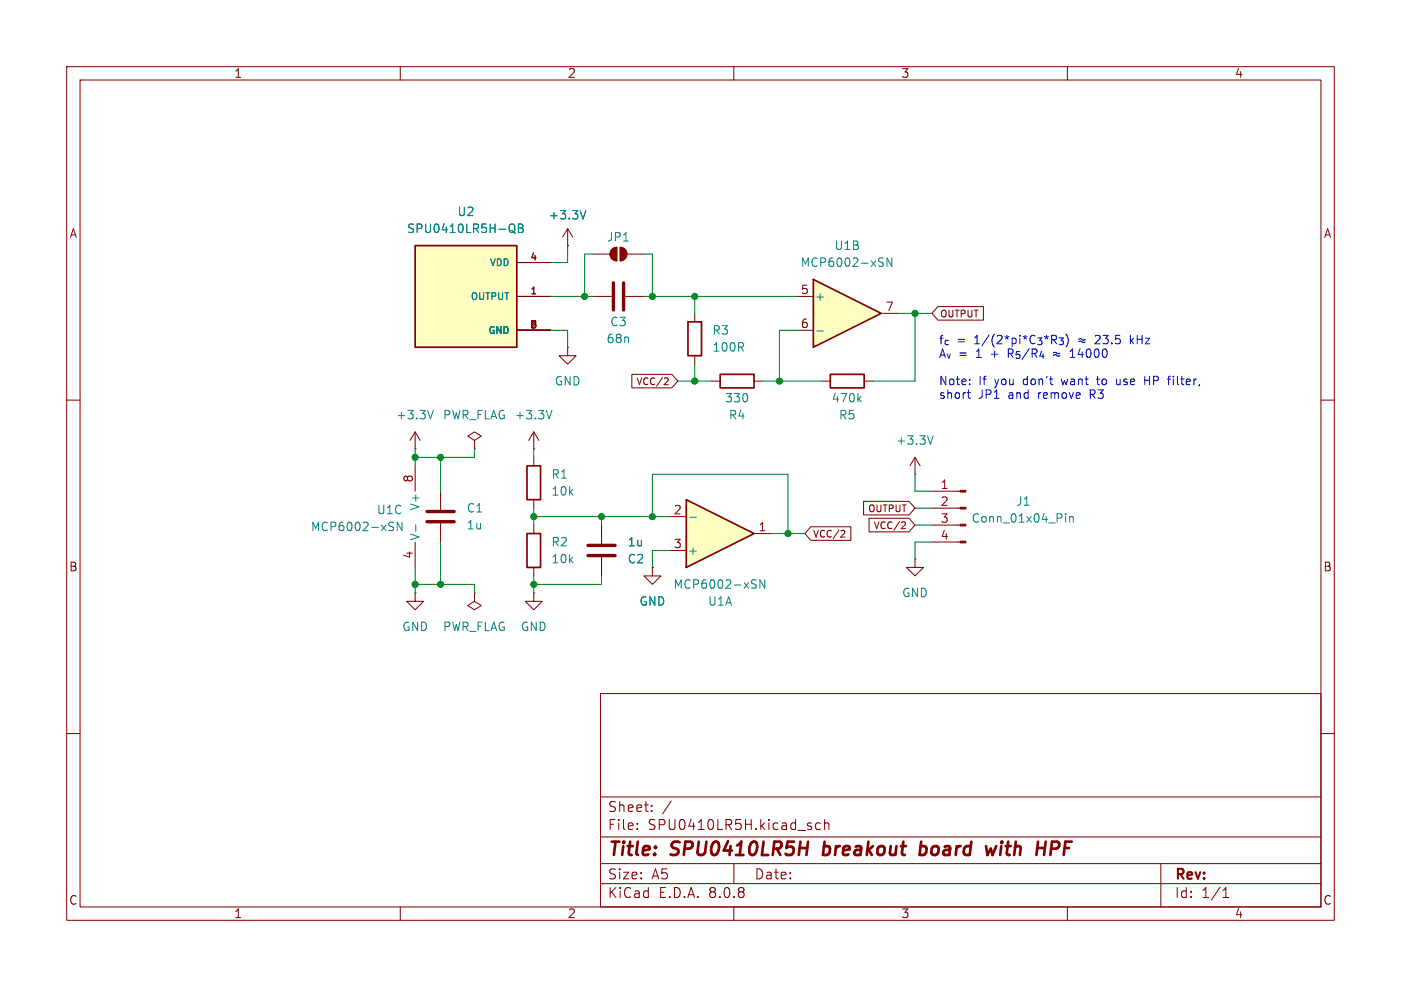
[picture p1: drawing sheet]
<svg xmlns="http://www.w3.org/2000/svg" width="210mm" height="148mm" viewBox="0 0 210 148" stroke-linecap="round" stroke-linejoin="round" font-family="sans-serif">
<g fill="none" stroke="#840000" stroke-width=".15">
<path d="M10 10h190v128h-190zM12 12h186v124h-186zM60 10v2M110 10v2M160 10v2M85.1 36.8h.1M85.1 34.3l-.8 1.3M85.1 34.3v2.5M85.1 34.3l.8 1.3M85.1 52.1v1.2h1.3l-1.3 1.3-1.3-1.3h1.3M85.1 52.1h.1M88.9 44.5h2.8"/>
<path d="M93.7 44.5h2.8M10 60h2M62.2 67.3h.1M62.2 64.8l-.7 1.2M62.2 64.8v2.5M62.2 64.8l.8 1.2M66 73.7v2.8M66 78.5v2.8M71.1 66l1-.6-1-.6-1 .6 1 .6v1.3M71.1 67.3h.1M80 67.3h.1M80 64.8l-.8 1.2"/>
<path d="M80 64.8v2.5M80 64.8l.8 1.2M198 60h2M10 110h2M90 104h108v32h-108zM90 119.5h108M198 110h2M60 136v2M90 132.5h108M90 129.5h108M90 125.5h108M95.5 124.2v.2"/>
<path d="M95.5 123.5v.1M97.7 121.5v.2M97.7 120.8v.1M100.6 120.1l-1.3 1.9M110 136v2M110 129.5v3M123 123.5l-.5-.1-.2 .3v.4l.1 .2h.6M123.6 123.5a.37 .37 0 0 1 .7 .1v.8M123.6 122.9v1.5M160 136v2M174 129.5v6.5M183.3 134.6h.9"/>
<path d="M183.3 133.5l.5-.4v1.5"/>
</g>
<path d="M119.9 127.2h1.1M121.1 126.2l-.2 2M123.4 128.1l.1 .1M123.6 126.2l-.2 2M138 127l.2-.1 .5 .1M138.1 126.2l-.3 2M138.7 128a.66 .66 0 0 1-.9 .1M149.3 126.9l-.5 1.3-.3-.9-.5 .9M157.6 127.3h.7M158.5 126.2h-.8l-.3 2" fill="none" stroke="#840000" stroke-width=".4"/>
<path d="M91.9 42.4v4.1M93.5 42.4v4.1M64 78.2h4.1M64 76.7h4.1" fill="none" stroke="#840000" stroke-width=".51"/>
<path d="M87.8 31.6l-.4 1.2M65 61.5l-.5 1.3M82.7 61.5l-.4 1.3" fill="none" stroke="#008484" stroke-width=".15"/>
<path d="M62.2 36.8h15.3v15.3h-15.3z" fill="#ffffc2"/>
<path d="M62.2 36.8h15.3v15.3h-15.3zM103.1 48.3h2.1v5h-2.1zM107.9 56.1h5.1v2.1h-5.1zM79 80h2v5.1h-2z" fill="none" stroke="#840000" stroke-width=".25"/>
<path d="M77.5 39.4h5M77.5 44.5h5M77.5 49.5h5M104.1 47v1.3M104.1 53.3v1.3M106.7 57.2h1.2M113 57.2h1.3M80 78.7v1.3M80 85.1v1.3M97.8 85.1v1.3h1.3l-1.3 1.2-1.3-1.2h1.3M97.8 85.1h.1" fill="none" stroke="#840000" stroke-width=".15"/>
<path d="M76.6 33.6a.43 .43 0 0 1 .6 .4v.4a.43 .43 0 0 1-.6 .5M76.7 34.6l.5 .4M77.7 33.6h.4l.2 .1 .1 .3-.3 .2a.34 .34 0 0 1 .3 .3 .34 .34 0 0 1-.2 .4h-.5zM77.7 34.2h.4" fill="none" stroke="#008484" stroke-width=".15"/>
<path d="M102.9 74.9l10.1 5.1-10.1 5.1z" fill="#ffffc2"/>
<path d="M79 69.9h2v5h-2zM102.9 74.9l10.1 5.1-10.1 5.1z" fill="none" stroke="#840000" stroke-width=".25"/>
<path d="M88.9 38.1h2.5M91.7 37.4l.4-.3h.4v2a1.02 1.02 0 0 1-1-.6 1.02 1.02 0 0 1 .2-1.1zM93 37.1a1.02 1.02 0 0 1 1 1 1.02 1.02 0 0 1-1 1zM94 38.1h2.5M80 68.6v1.3M80 74.9v1.3M90.2 78.7v2.8M100.3 77.5h2.6M90.2 83.6v2.8M100.3 82.6h2.6M113 80h2.6" fill="none" stroke="#840000" stroke-width=".15"/>
<path d="M103.4 77.6h1M112.9 86.9l.5 .1M113.1 87.6l.3 .2-.1 .3-.2 .1M114.6 86.9v1.3l-.7-1.3v1.3" fill="none" stroke="#008484" stroke-width=".15"/>
<path d="M88.1 81.8h4.1M88.1 83.3h4.1" fill="none" stroke="#840000" stroke-width=".51"/>
<g fill="#840000" stroke="#840000" stroke-width=".15">
<path d="M91.7 37.4l.4-.3h.4v2a1.02 1.02 0 0 1-1-.6 1.02 1.02 0 0 1 .2-1.1z"/>
<path d="M93 37.1a1.02 1.02 0 0 1 1 1 1.02 1.02 0 0 1-1 1z"/>
</g>
<path d="M121.9 41.9l10.2 5.1-10.2 5.1z" fill="#ffffc2"/>
<path d="M121.9 41.9l10.2 5.1-10.2 5.1zM124.5 56.1h5v2.1h-5z" fill="none" stroke="#840000" stroke-width=".25"/>
<g fill="none" stroke="#840000" stroke-width=".15">
<path d="M77.5 39.4h5M85.1 36.8h.1M77.5 44.5h5M77.5 49.5h5M94.7 56.1h6l.9 1.1-.9 1h-6zM99.7 56.7h.4l.1 .3-.7 .7h.7M119.4 44.5h2.5M119.4 49.5h2.5M123.2 57.2h1.3M129.5 57.2h1.3M132.1 47h2.5M140.6 46h6.8v2h-6.8l-.9-1z"/>
<path d="M62.2 69.9v3.8M90.2 78.7v2.8M121.5 79h6v2h-6l-.9-1zM126.2 79.5l.3 .1 .1 .2-.6 .7h.6M129.4 75.2h6.9l.9 1-.9 1h-6.9zM130.3 77.7h6l.9 1-.9 1.1h-6zM135.3 78.3h.3l.1 .2-.6 .8h.6M137.2 71.1h.1M137.2 68.6l-.8 1.3M137.2 68.6v2.5M137.2 68.6l.7 1.3M139.7 78.7h4.2"/>
<path d="M139.7 76.2h4.2M139.7 73.7h4.2M62.2 88.9v1.3h1.3l-1.3 1.2-1.2-1.2h1.2M62.2 88.9h.1M62.2 81.3v3.8M71.1 88.9v1.3l1 .6-1 .6-1-.6 1-.6M71.1 88.9h.1M80 88.9v1.3h1.3l-1.3 1.2-1.3-1.2h1.3M80 88.9h.1M90.2 83.6v2.8M97.8 85.1h.1M137.2 83.8v1.3h1.2l-1.2 1.3-1.3-1.3h1.3"/>
<path d="M137.2 83.8h.1M139.7 81.3h4.2"/>
</g>
<g fill="none" stroke="#008484" stroke-width=".15">
<path d="M76.6 33.6a.43 .43 0 0 1 .6 .4v.4a.43 .43 0 0 1-.6 .5M76.7 34.6l.5 .4M77.7 33.6h.4l.2 .1 .1 .3-.3 .2a.34 .34 0 0 1 .3 .3 .34 .34 0 0 1-.2 .4h-.5zM77.7 34.2h.4M87.8 31.6l-.4 1.2M131.9 38.7h.5M132.2 39.3l.2 .3v.2l-.2 .1M133.7 38.7v1.2l-.7-1.2v1.2M122.4 49.6h1M128.7 59.8l.4 .5M129.1 59.4l-.5 .5M58.5 78.3l.5 .1"/>
<path d="M58.7 79l.3 .2-.1 .3-.2 .1M60.3 78.3v1.3l-.8-1.3v1.3M62.3 78.7v1M139.9 65.3l-.4 1.3M159.7 77v.2M159.7 77.5v.8M160.3 77.5v.8M160.3 77.6l.2-.1h.3l.1 .8"/>
</g>
<g fill="#840000" stroke="#840000" stroke-width=".15">
<path d="M143.9 81.2h.9v.2h-.9z"/>
<path d="M143.9 78.6h.9v.3h-.9z"/>
<path d="M143.9 76.1h.9v.2h-.9z"/>
<path d="M143.9 73.5h.9v.3h-.9z"/>
</g>
<path d="M145 58.9h.5M145.2 58.5v1.1l.3 .1M145.3 57.6v.1M145.3 56.9v.1M164.3 56.8h.5M164.5 56.4l.1 1.2M167.4 56.8v.7v.1l.3 .1M169.4 50.3v1.3M169.9 50.7l-.5 .5M171.6 56.4v1.3M171.6 57h.7" fill="none" stroke="#0000c2" stroke-width=".15"/>
<g fill="none" stroke="#008400" stroke-width=".15">
<path d="M85.1 36.8v2.6h-2.6M88.9 38.1h-1.3v6.4M96.5 38.1h1.3v6.4M82.5 49.5h2.6v2.6M82.5 44.5h6.4M96.5 44.5h22.9M101.6 57.2h5.1M104.1 44.5v2.5M104.1 54.6v2.6M114.3 57.2h8.9M119.4 49.5h-2.6v7.7M134.6 47h5.1"/>
<path d="M137.2 47v10.2h-6.4M62.2 67.3v2.6M66 68.6v5.1M71.1 67.3v1.3h-8.9M80 67.3v1.3M80 76.2v2.5M80 77.5h20.3M90.2 77.5v1.2M97.8 77.5v-6.4h20.3v8.9M137.2 71.1v2.6h2.5M137.2 78.7h2.5M137.2 76.2h2.5"/>
<path d="M62.2 87.6h8.9v1.3M62.2 85.1v3.8M66 81.3v6.3M80 86.4v2.5M90.2 86.4v1.2h-10.2M100.3 82.6h-2.5v2.5M115.6 80h5M139.7 81.3h-2.5v2.5"/>
</g>
<g fill="#008400" stroke="#008400" stroke-width=".15">
<circle cx="62.2" cy="87.6" r=".46"/>
<circle cx="66" cy="87.6" r=".46"/>
<circle cx="80" cy="87.6" r=".46"/>
<circle cx="80" cy="77.5" r=".46"/>
<circle cx="66" cy="68.6" r=".46"/>
<circle cx="62.2" cy="68.6" r=".46"/>
<circle cx="104.1" cy="57.2" r=".46"/>
<circle cx="90.2" cy="77.5" r=".46"/>
<circle cx="97.8" cy="77.5" r=".46"/>
<circle cx="97.8" cy="44.5" r=".46"/>
<circle cx="104.1" cy="44.5" r=".46"/>
<circle cx="87.6" cy="44.5" r=".46"/>
<circle cx="118.1" cy="80" r=".46"/>
<circle cx="116.8" cy="57.2" r=".46"/>
<circle cx="137.2" cy="47" r=".46"/>
</g>
<g font-size="2.8" fill="#840000">
<text x="91" y="128.9">Title:</text>
<text x="100.7" y="128.9">SPU0410LR5H</text>
<text x="124.2" y="128.9">breakout</text>
<text x="139.5" y="128.9">board</text>
<text x="150.3" y="128.9">with</text>
<text x="158.6" y="128.9">HPF</text>
</g>
<g font-size="2.1" fill="#840000">
<text x="91" y="124.7">File:</text>
<text x="91" y="122">Sheet:</text>
<text x="97.1" y="124.7">SPU0410LR5H.kicad_sch</text>
<text x="91" y="134.9">KiCad</text>
<text x="91" y="132.1">Size:</text>
<text x="97.7" y="132.1">A5</text>
<text x="98.7" y="134.9">E.D.A.</text>
<text x="106.3" y="134.9">8.0.8</text>
<text x="113" y="132.1">Date:</text>
<text x="176" y="132.3">Rev:</text>
<text x="176" y="134.9">Id:</text>
<text x="180.1" y="134.9">1/1</text>
</g>
<g font-size="1.8" fill="#840000">
<text x="35" y="11.9">1</text>
<text x="85" y="11.9">2</text>
<text x="135" y="11.9">3</text>
<text x="185" y="11.9">4</text>
<text x="10.3" y="35.9">A</text>
<text x="198.4" y="35.9">A</text>
<text x="119.9" y="44.2">5</text>
<text x="132.6" y="46.7">7</text>
<text x="119.9" y="49.3">6</text>
<text x="62" y="72.5" transform="rotate(-90 62 72.5)">8</text>
<text x="100.9" y="77.2">2</text>
<text x="140.9" y="73.4">1</text>
<text x="140.9" y="75.9">2</text>
<text x="62" y="83.9" transform="rotate(-90 62 83.9)">4</text>
<text x="100.9" y="82.3">3</text>
<text x="113.6" y="79.8">1</text>
<text x="140.9" y="78.5">3</text>
<text x="140.9" y="81">4</text>
<text x="10.3" y="85.9">B</text>
<text x="198.3" y="85.9">B</text>
<text x="10.3" y="135.9">C</text>
<text x="35" y="137.9">1</text>
<text x="85" y="137.9">2</text>
<text x="135" y="137.9">3</text>
<text x="185" y="137.9">4</text>
<text x="198.3" y="135.9">C</text>
</g>
<g font-size="1.8" fill="#008484">
<text x="60.9" y="35.2">SPU0410LR5H-QB</text>
<text x="68.5" y="32.6">U2</text>
<text x="82.1" y="33.1">+3.3V</text>
<text x="90.9" y="36.4">JP1</text>
<text x="119.9" y="40.2">MCP6002-xSN</text>
<text x="125" y="37.7">U1B</text>
<text x="122" y="45.3">+</text>
<text x="90.8" y="51.7">68n</text>
<text x="91.4" y="49.1">C3</text>
<text x="106.7" y="50.4">R3</text>
<text x="106.7" y="52.9">100R</text>
<text x="83.1" y="58">GND</text>
<text x="59.3" y="63.1">+3.3V</text>
<text x="66.3" y="63.1">PWR_FLAG +3.3V</text>
<text x="108.6" y="60.6">330</text>
<text x="109.1" y="63.1">R4</text>
<text x="124.6" y="60.6">470k</text>
<text x="125.7" y="63.1">R5</text>
<text x="82.6" y="72">R1</text>
<text x="134.2" y="66.9">+3.3V</text>
<text x="56.4" y="77.3">U1C</text>
<text x="63.1" y="76.7" transform="rotate(-90 63.1 76.7)">V+</text>
<text x="69.9" y="77.1">C1</text>
<text x="82.6" y="74.5">10k</text>
<text x="152.2" y="76">J1</text>
<text x="46.5" y="79.9">MCP6002-xSN</text>
<text x="63.1" y="81.2" transform="rotate(-90 63.1 81.2)">V-</text>
<text x="69.9" y="79.6">1u</text>
<text x="82.6" y="82.1">R2</text>
<text x="94" y="82.1">1u</text>
<text x="103" y="83.4">+</text>
<text x="145.5" y="78.6">Conn_01x04_Pin</text>
<text x="82.6" y="84.7">10k</text>
<text x="94" y="84.7">C2</text>
<text x="100.9" y="88.5">MCP6002-xSN</text>
<text x="135.1" y="89.8">GND</text>
<text x="60.2" y="94.8">GND</text>
<text x="66.3" y="94.8">PWR_FLAG</text>
<text x="78" y="94.8">GND</text>
<text x="95.8" y="91">GND</text>
<text x="106" y="91">U1A</text>
</g>
<g font-size="1.8" fill="#0000c2">
<text x="140.7" y="51.8">f_{c}=</text>
<text x="140.7" y="53.9">A_{v}</text>
<text x="143.7" y="53.9">=</text>
<text x="146.2" y="51.8">1/(2*pi*C_{3}*R_{3})þÿ&quot;H</text>
<text x="146.4" y="53.9">1</text>
<text x="148.8" y="53.9">+</text>
<text x="151.6" y="53.9">R_{5}/R_{4} 14000</text>
<text x="158.5" y="53.9">þÿ&quot;H</text>
<text x="164.7" y="51.8">23.5</text>
<text x="170.1" y="51.8">kHz</text>
<text x="140.7" y="58">Note:</text>
<text x="146.7" y="58">If</text>
<text x="149.2" y="58">you</text>
<text x="153.7" y="58">don't</text>
<text x="159.6" y="58">want</text>
<text x="165.1" y="58">to</text>
<text x="168.2" y="58">use</text>
<text x="172.6" y="58">HP</text>
<text x="176.4" y="58">filter,</text>
<text x="140.7" y="60">short</text>
<text x="146.7" y="60">JP1</text>
<text x="151.3" y="60">and</text>
<text x="155.9" y="60">remove</text>
<text x="163.8" y="60">R3</text>
</g>
<g font-size="1.4" fill="#008484">
<text x="73.3" y="40.1">VDD</text>
<text x="70.4" y="45.2">OUTPUT</text>
<text x="73.1" y="50.3">GND</text>
</g>
<g font-size="1.4" fill="#840000">
<text x="79.4" y="39.1">4</text>
<text x="79.4" y="44.2">1</text>
<text x="140.8" y="47.8">OUTPUT</text>
<text x="79.4" y="49.3">2</text>
<text x="95.3" y="58">VCC/2</text>
<text x="130" y="77">OUTPUT</text>
<text x="121.8" y="80.8">VCC/2</text>
<text x="130.8" y="79.5">VCC/2</text>
</g>
</svg>
